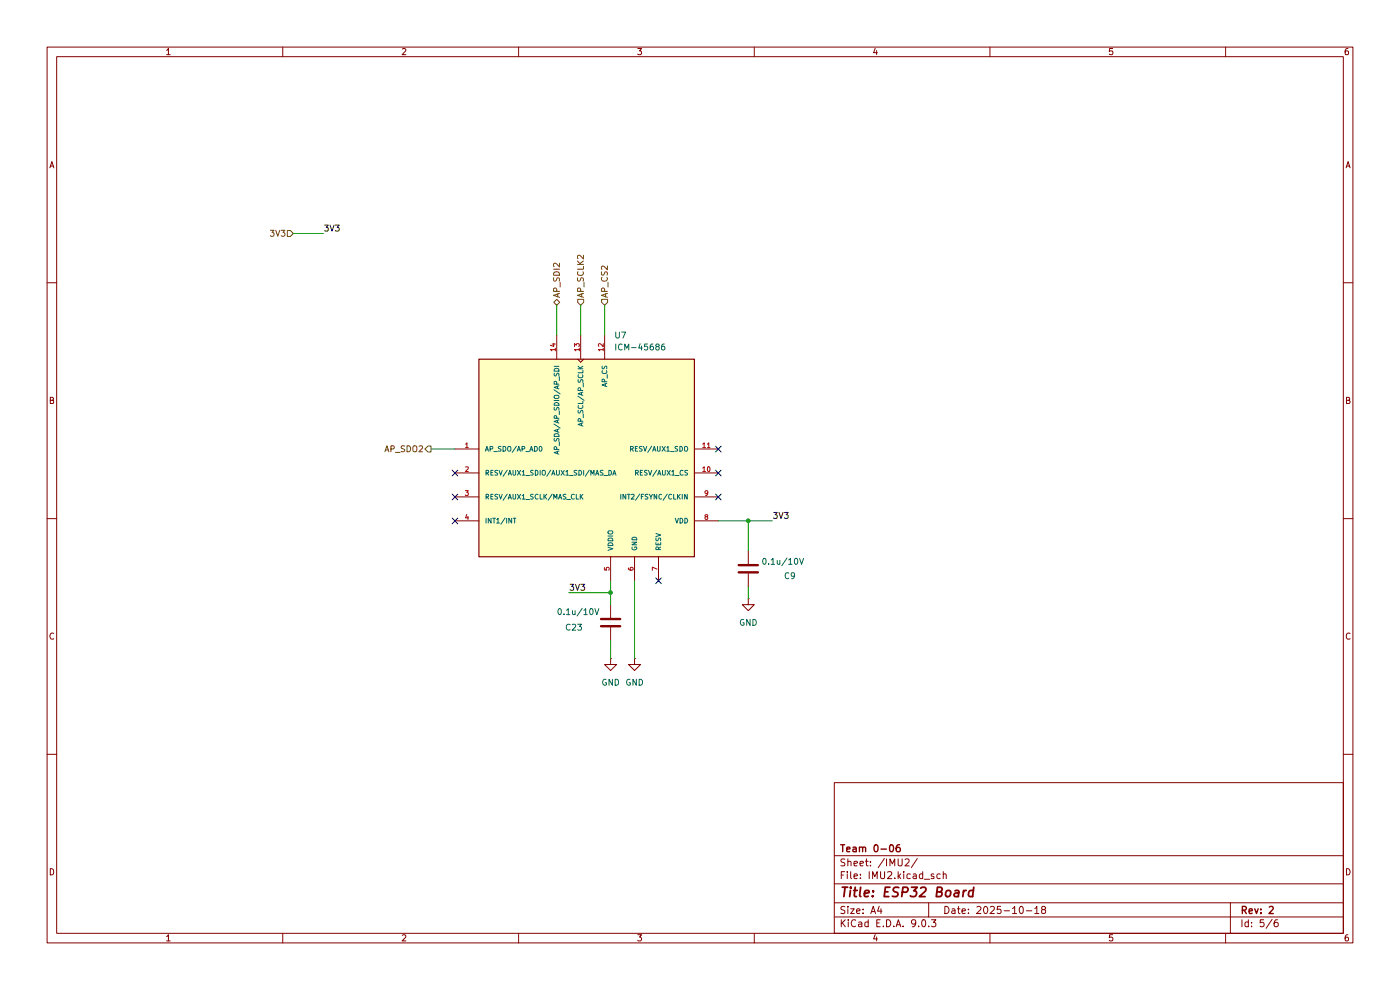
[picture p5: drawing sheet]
(kicad_sch
 (version 20250114)
 (generator "eeschema")
 (generator_version "9.0")
 (paper "A4")
 (title_block
  (title "ESP32 Board")
  (date "2025-10-18")
  (rev "2")
  (company "Team 0-06"))
 (lib_symbols
  (symbol "Customs:ICM-45686"
   (pin_names
    (offset 1.016)) (exclude_from_sim no) (in_bom yes) (on_board yes)
   (property "Reference" "U" (at -40.64 41.402 0) (effects (font (size 1.27 1.27)) (justify left bottom)))
   (property "Value" "ICM-45686" (at -22.098 -22.86 0) (effects (font (size 1.27 1.27)) (justify left top)))
   (property "Footprint" "Customs:IC_ICM-45686" (at 41.656 -55.118 0) (effects (font (size 1.27 1.27)) (justify bottom) (hide yes)))
   (property "Datasheet" "" (at 0 0 0) (effects (font (size 1.27 1.27)) (hide yes)))
   (property "Description" "" (at 0 0 0) (effects (font (size 1.27 1.27)) (hide yes)))
   (property "PARTREV" "0.2" (at 41.656 -55.118 0) (effects (font (size 1.27 1.27)) (justify bottom) (hide yes)))
   (property "STANDARD" "Manufacturer Recommendations" (at 41.656 -55.118 0) (effects (font (size 1.27 1.27)) (justify bottom) (hide yes)))
   (property "MAXIMUM_PACKAGE_HEIGHT" "0.86mm" (at 41.656 -55.118 0) (effects (font (size 1.27 1.27)) (justify bottom) (hide yes)))
   (property "MANUFACTURER" "TDK InvenSense" (at 41.656 -55.118 0) (effects (font (size 1.27 1.27)) (justify bottom) (hide yes)))
   (symbol "ICM-45686_0_0"
    (rectangle (start -22.86 21.59) (end 22.86 -20.32) (stroke (width 0.254) (type default)) (fill (type background)))
    (pin bidirectional line (at -27.94 2.54 0) (length 5.08) (name "AP_SDO/AP_AD0" (effects (font (size 1.016 1.016)))) (number "1" (effects (font (size 1.016 1.016)))))
    (pin bidirectional line (at -27.94 -2.54 0) (length 5.08) (name "RESV/AUX1_SDIO/AUX1_SDI/MAS_DA" (effects (font (size 1.016 1.016)))) (number "2" (effects (font (size 1.016 1.016)))))
    (pin bidirectional line (at -27.94 -7.62 0) (length 5.08) (name "RESV/AUX1_SCLK/MAS_CLK" (effects (font (size 1.016 1.016)))) (number "3" (effects (font (size 1.016 1.016)))))
    (pin output line (at -27.94 -12.7 0) (length 5.08) (name "INT1/INT" (effects (font (size 1.016 1.016)))) (number "4" (effects (font (size 1.016 1.016)))))
    (pin bidirectional line (at -6.35 26.67 270) (length 5.08) (name "AP_SDA/AP_SDIO/AP_SDI" (effects (font (size 1.016 1.016)))) (number "14" (effects (font (size 1.016 1.016)))))
    (pin input clock (at -1.27 26.67 270) (length 5.08) (name "AP_SCL/AP_SCLK" (effects (font (size 1.016 1.016)))) (number "13" (effects (font (size 1.016 1.016)))))
    (pin input line (at 3.81 26.67 270) (length 5.08) (name "AP_CS" (effects (font (size 1.016 1.016)))) (number "12" (effects (font (size 1.016 1.016)))))
    (pin power_in line (at 5.08 -25.4 90) (length 5.08) (name "VDDIO" (effects (font (size 1.016 1.016)))) (number "5" (effects (font (size 1.016 1.016)))))
    (pin power_in line (at 10.16 -25.4 90) (length 5.08) (name "GND" (effects (font (size 1.016 1.016)))) (number "6" (effects (font (size 1.016 1.016)))))
    (pin passive line (at 15.24 -25.4 90) (length 5.08) (name "RESV" (effects (font (size 1.016 1.016)))) (number "7" (effects (font (size 1.016 1.016)))))
    (pin output line (at 27.94 2.54 180) (length 5.08) (name "RESV/AUX1_SDO" (effects (font (size 1.016 1.016)))) (number "11" (effects (font (size 1.016 1.016)))))
    (pin input line (at 27.94 -2.54 180) (length 5.08) (name "RESV/AUX1_CS" (effects (font (size 1.016 1.016)))) (number "10" (effects (font (size 1.016 1.016)))))
    (pin bidirectional line (at 27.94 -7.62 180) (length 5.08) (name "INT2/FSYNC/CLKIN" (effects (font (size 1.016 1.016)))) (number "9" (effects (font (size 1.016 1.016)))))
    (pin power_in line (at 27.94 -12.7 180) (length 5.08) (name "VDD" (effects (font (size 1.016 1.016)))) (number "8" (effects (font (size 1.016 1.016))))))
   (embedded_fonts no))
  (symbol "Device:C"
   (pin_numbers (hide yes))
   (pin_names
    (offset 0.254)) (exclude_from_sim no) (in_bom yes) (on_board yes)
   (property "Reference" "C" (at 0.635 2.54 0) (effects (font (size 1.27 1.27)) (justify left)))
   (property "Value" "C" (at 0.635 -2.54 0) (effects (font (size 1.27 1.27)) (justify left)))
   (property "Footprint" "" (at 0.9652 -3.81 0) (effects (font (size 1.27 1.27)) (hide yes)))
   (property "Datasheet" "~" (at 0 0 0) (effects (font (size 1.27 1.27)) (hide yes)))
   (property "Description" "Unpolarized capacitor" (at 0 0 0) (effects (font (size 1.27 1.27)) (hide yes)))
   (symbol "C_0_1"
    (polyline (pts (xy -2.032 0.762) (xy 2.032 0.762)) (stroke (width 0.508) (type default)) (fill (type none)))
    (polyline (pts (xy -2.032 -0.762) (xy 2.032 -0.762)) (stroke (width 0.508) (type default)) (fill (type none))))
   (symbol "C_1_1"
    (pin passive line (at 0 3.81 270) (length 2.794) (name "~" (effects (font (size 1.27 1.27)))) (number "1" (effects (font (size 1.27 1.27)))))
    (pin passive line (at 0 -3.81 90) (length 2.794) (name "~" (effects (font (size 1.27 1.27)))) (number "2" (effects (font (size 1.27 1.27))))))
   (embedded_fonts no))
  (symbol "power:GND"
   (power)
   (pin_numbers (hide yes))
   (pin_names
    (offset 0) (hide yes)) (exclude_from_sim no) (in_bom yes) (on_board yes)
   (property "Reference" "#PWR" (at 0 -6.35 0) (effects (font (size 1.27 1.27)) (hide yes)))
   (property "Value" "GND" (at 0 -3.81 0) (effects (font (size 1.27 1.27))))
   (property "Footprint" "" (at 0 0 0) (effects (font (size 1.27 1.27)) (hide yes)))
   (property "Datasheet" "" (at 0 0 0) (effects (font (size 1.27 1.27)) (hide yes)))
   (property "Description" "Power symbol creates a global label with name \"GND\" , ground" (at 0 0 0) (effects (font (size 1.27 1.27)) (hide yes)))
   (symbol "GND_0_1"
    (polyline (pts (xy 0 0) (xy 0 -1.27) (xy 1.27 -1.27) (xy 0 -2.54) (xy -1.27 -1.27) (xy 0 -1.27)) (stroke (width 0) (type default)) (fill (type none))))
   (symbol "GND_1_1"
    (pin power_in line (at 0 0 270) (length 0) (name "~" (effects (font (size 1.27 1.27)))) (number "1" (effects (font (size 1.27 1.27))))))
   (embedded_fonts no)))
 (junction
  (at 158.75 110.49)
  (diameter 0)
  (color 0 0 0 0))
 (junction
  (at 129.54 125.73)
  (diameter 0)
  (color 0 0 0 0))
 (no_connect
  (at 152.4 105.41))
 (no_connect
  (at 152.4 95.25))
 (no_connect
  (at 139.7 123.19))
 (no_connect
  (at 152.4 100.33))
 (no_connect
  (at 96.52 105.41))
 (no_connect
  (at 96.52 100.33))
 (no_connect
  (at 96.52 110.49))
 (wire
  (pts (xy 120.65 125.73) (xy 129.54 125.73))
  (stroke (width 0) (type default)))
 (wire
  (pts (xy 123.19 64.77) (xy 123.19 71.12))
  (stroke (width 0) (type default)))
 (wire
  (pts (xy 134.62 123.19) (xy 134.62 139.7))
  (stroke (width 0) (type default)))
 (wire
  (pts (xy 62.23 49.53) (xy 68.58 49.53))
  (stroke (width 0) (type default)))
 (wire
  (pts (xy 158.75 110.49) (xy 163.83 110.49))
  (stroke (width 0) (type default)))
 (wire
  (pts (xy 129.54 123.19) (xy 129.54 125.73))
  (stroke (width 0) (type default)))
 (wire
  (pts (xy 118.11 64.77) (xy 118.11 71.12))
  (stroke (width 0) (type default)))
 (wire
  (pts (xy 91.44 95.25) (xy 96.52 95.25))
  (stroke (width 0) (type default)))
 (wire
  (pts (xy 158.75 124.46) (xy 158.75 127))
  (stroke (width 0) (type default)))
 (wire
  (pts (xy 152.4 110.49) (xy 158.75 110.49))
  (stroke (width 0) (type default)))
 (wire
  (pts (xy 129.54 125.73) (xy 129.54 128.27))
  (stroke (width 0) (type default)))
 (wire
  (pts (xy 158.75 116.84) (xy 158.75 110.49))
  (stroke (width 0) (type default)))
 (wire
  (pts (xy 129.54 135.89) (xy 129.54 139.7))
  (stroke (width 0) (type default)))
 (wire
  (pts (xy 128.27 64.77) (xy 128.27 71.12))
  (stroke (width 0) (type default)))
 (label "3V3"
  (at 68.58 49.53 0)
  (effects (font (size 1.27 1.27)) (justify left bottom)))
 (label "3V3"
  (at 163.83 110.49 0)
  (effects (font (size 1.27 1.27)) (justify left bottom)))
 (label "3V3"
  (at 120.65 125.73 0)
  (effects (font (size 1.27 1.27)) (justify left bottom)))
 (hierarchical_label "AP_SDO2"
  (shape output)
  (at 91.44 95.25 180)
  (effects (font (size 1.27 1.27)) (justify right)))
 (hierarchical_label "AP_SDI2"
  (shape bidirectional)
  (at 118.11 64.77 90)
  (effects (font (size 1.27 1.27)) (justify left)))
 (hierarchical_label "AP_CS2"
  (shape input)
  (at 128.27 64.77 90)
  (effects (font (size 1.27 1.27)) (justify left)))
 (hierarchical_label "AP_SCLK2"
  (shape input)
  (at 123.19 64.77 90)
  (effects (font (size 1.27 1.27)) (justify left)))
 (hierarchical_label "3V3"
  (shape input)
  (at 62.23 49.53 180)
  (effects (font (size 1.27 1.27)) (justify right)))
 (symbol
  (lib_id "Customs:ICM-45686")
  (at 124.46 97.79 0)
  (unit 1)
  (exclude_from_sim no)
  (in_bom yes)
  (on_board yes)
  (dnp no)
  (fields_autoplaced yes)
  (property "Reference" "U7" (at 130.2386 71.12 0) (effects (font (size 1.27 1.27)) (justify left)))
  (property "Value" "ICM-45686" (at 130.2386 73.66 0) (effects (font (size 1.27 1.27)) (justify left)))
  (property "Footprint" "Customs:IC_ICM-45686" (at 166.116 152.908 0) (effects (font (size 1.27 1.27)) (justify bottom) (hide yes)))
  (property "Datasheet" "" (at 124.46 97.79 0) (effects (font (size 1.27 1.27)) (hide yes)))
  (property "Description" "" (at 124.46 97.79 0) (effects (font (size 1.27 1.27)) (hide yes)))
  (property "PARTREV" "0.2" (at 166.116 152.908 0) (effects (font (size 1.27 1.27)) (justify bottom) (hide yes)))
  (property "STANDARD" "Manufacturer Recommendations" (at 166.116 152.908 0) (effects (font (size 1.27 1.27)) (justify bottom) (hide yes)))
  (property "MAXIMUM_PACKAGE_HEIGHT" "0.86mm" (at 166.116 152.908 0) (effects (font (size 1.27 1.27)) (justify bottom) (hide yes)))
  (property "MANUFACTURER" "TDK InvenSense" (at 166.116 152.908 0) (effects (font (size 1.27 1.27)) (justify bottom) (hide yes)))
  (pin "3")
  (pin "9")
  (pin "8")
  (pin "4")
  (pin "11")
  (pin "1")
  (pin "2")
  (pin "10")
  (pin "14")
  (pin "5")
  (pin "7")
  (pin "13")
  (pin "6")
  (pin "12"))
 (symbol
  (lib_id "Device:C")
  (at 129.54 132.08 180)
  (unit 1)
  (exclude_from_sim no)
  (in_bom yes)
  (on_board yes)
  (dnp no)
  (property "Reference" "C23" (at 123.698 133.096 0) (effects (font (size 1.27 1.27)) (justify left)))
  (property "Value" "0.1u/10V" (at 127.254 129.7939 0) (effects (font (size 1.27 1.27)) (justify left)))
  (property "Footprint" "Capacitor_SMD:C_0402_1005Metric" (at 128.5748 128.27 0) (effects (font (size 1.27 1.27)) (hide yes)))
  (property "Datasheet" "~" (at 129.54 132.08 0) (effects (font (size 1.27 1.27)) (hide yes)))
  (property "Description" "Unpolarized capacitor" (at 129.54 132.08 0) (effects (font (size 1.27 1.27)) (hide yes)))
  (pin "2")
  (pin "1"))
 (symbol
  (lib_id "power:GND")
  (at 158.75 127 0)
  (unit 1)
  (exclude_from_sim no)
  (in_bom yes)
  (on_board yes)
  (dnp no)
  (fields_autoplaced yes)
  (property "Reference" "#PWR053" (at 158.75 133.35 0) (effects (font (size 1.27 1.27)) (hide yes)))
  (property "Value" "GND" (at 158.75 132.08 0) (effects (font (size 1.27 1.27))))
  (property "Footprint" "" (at 158.75 127 0) (effects (font (size 1.27 1.27)) (hide yes)))
  (property "Datasheet" "" (at 158.75 127 0) (effects (font (size 1.27 1.27)) (hide yes)))
  (property "Description" "Power symbol creates a global label with name \"GND\" , ground" (at 158.75 127 0) (effects (font (size 1.27 1.27)) (hide yes)))
  (pin "1"))
 (symbol
  (lib_id "power:GND")
  (at 134.62 139.7 0)
  (unit 1)
  (exclude_from_sim no)
  (in_bom yes)
  (on_board yes)
  (dnp no)
  (fields_autoplaced yes)
  (property "Reference" "#PWR052" (at 134.62 146.05 0) (effects (font (size 1.27 1.27)) (hide yes)))
  (property "Value" "GND" (at 134.62 144.78 0) (effects (font (size 1.27 1.27))))
  (property "Footprint" "" (at 134.62 139.7 0) (effects (font (size 1.27 1.27)) (hide yes)))
  (property "Datasheet" "" (at 134.62 139.7 0) (effects (font (size 1.27 1.27)) (hide yes)))
  (property "Description" "Power symbol creates a global label with name \"GND\" , ground" (at 134.62 139.7 0) (effects (font (size 1.27 1.27)) (hide yes)))
  (pin "1"))
 (symbol
  (lib_id "Device:C")
  (at 158.75 120.65 180)
  (unit 1)
  (exclude_from_sim no)
  (in_bom yes)
  (on_board yes)
  (dnp no)
  (property "Reference" "C9" (at 168.91 122.174 0) (effects (font (size 1.27 1.27)) (justify left)))
  (property "Value" "0.1u/10V" (at 170.688 119.126 0) (effects (font (size 1.27 1.27)) (justify left)))
  (property "Footprint" "Capacitor_SMD:C_0402_1005Metric" (at 157.7848 116.84 0) (effects (font (size 1.27 1.27)) (hide yes)))
  (property "Datasheet" "~" (at 158.75 120.65 0) (effects (font (size 1.27 1.27)) (hide yes)))
  (property "Description" "Unpolarized capacitor" (at 158.75 120.65 0) (effects (font (size 1.27 1.27)) (hide yes)))
  (pin "2")
  (pin "1"))
 (symbol
  (lib_id "power:GND")
  (at 129.54 139.7 0)
  (unit 1)
  (exclude_from_sim no)
  (in_bom yes)
  (on_board yes)
  (dnp no)
  (fields_autoplaced yes)
  (property "Reference" "#PWR051" (at 129.54 146.05 0) (effects (font (size 1.27 1.27)) (hide yes)))
  (property "Value" "GND" (at 129.54 144.78 0) (effects (font (size 1.27 1.27))))
  (property "Footprint" "" (at 129.54 139.7 0) (effects (font (size 1.27 1.27)) (hide yes)))
  (property "Datasheet" "" (at 129.54 139.7 0) (effects (font (size 1.27 1.27)) (hide yes)))
  (property "Description" "Power symbol creates a global label with name \"GND\" , ground" (at 129.54 139.7 0) (effects (font (size 1.27 1.27)) (hide yes)))
  (pin "1")))
